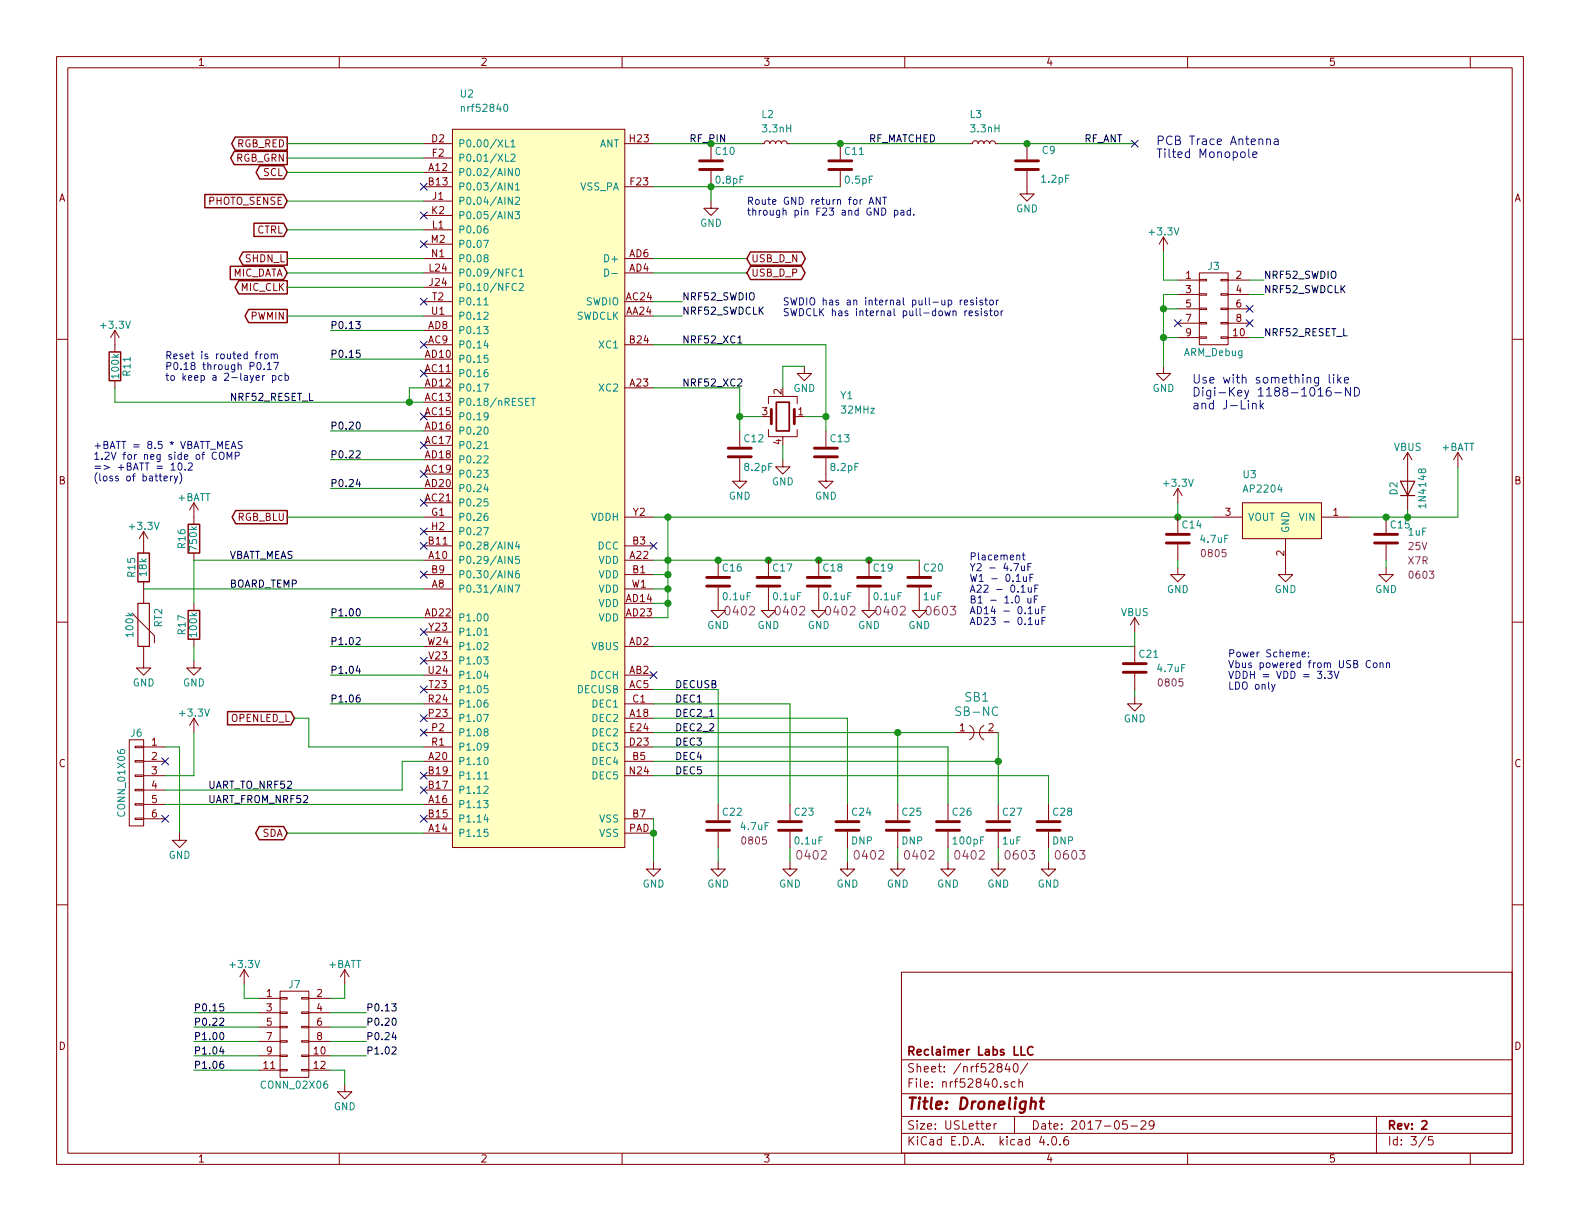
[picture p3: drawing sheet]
EESchema Schematic File Version 2
LIBS:dronelight-rescue
LIBS:Jason_Custom_Home
LIBS:power
LIBS:device
LIBS:transistors
LIBS:conn
LIBS:linear
LIBS:regul
LIBS:74xx
LIBS:cmos4000
LIBS:adc-dac
LIBS:memory
LIBS:xilinx
LIBS:microcontrollers
LIBS:dsp
LIBS:microchip
LIBS:analog_switches
LIBS:motorola
LIBS:texas
LIBS:intel
LIBS:audio
LIBS:interface
LIBS:digital-audio
LIBS:philips
LIBS:display
LIBS:cypress
LIBS:siliconi
LIBS:opto
LIBS:atmel
LIBS:contrib
LIBS:valves
LIBS:dronelight-cache
EELAYER 25 0
EELAYER END
$Descr USLetter 11000 8500
encoding utf-8
Sheet 3 5
Title "Dronelight"
Date "2017-05-29"
Rev "2"
Comp "Reclaimer Labs LLC"
Comment1 ""
Comment2 ""
Comment3 ""
Comment4 ""
$EndDescr
$Comp
L nrf52840 U2
U 1 1
P 3750 3400
F 0 "U2" H 3200 6150 50  0000 L CNN
F 1 "nrf52840" H 3200 6050 50  0000 L CNN
F 2 "Reclaimer_Labs:AQFN73" H 3450 5900 50  0001 C CNN
F 3 "" H 3450 5900 50  0001 C CNN
F 4 "Nordic" H 3750 3400 60  0001 C CNN "Manufacturer"
F 5 "NRF52840-QIAA-T" H 3750 3400 60  0001 C CNN "Manufacturer Part Number"
	1    3750 3400
	1    0    0    -1  
$EndComp
$Comp
L CONN_02X05 J3
U 1 1
P 8450 2150
F 0 "J3" H 8450 2450 50  0000 C CNN
F 1 "ARM_Debug" H 8450 1850 50  0000 C CNN
F 2 "Reclaimer_Labs:HEADER_SMT_02x05_1.27MM_POL" H 8450 950 50  0001 C CNN
F 3 "" H 8450 950 50  0001 C CNN
F 4 "CNC Tech" H 8450 2150 60  0001 C CNN "Manufacturer"
F 5 "3220-10-0300-00" H 8450 2150 60  0001 C CNN "Manufacturer Part Number"
	1    8450 2150
	1    0    0    -1  
$EndComp
$Comp
L GND #PWR014
U 1 1
P 8100 2550
F 0 "#PWR014" H 8100 2300 50  0001 C CNN
F 1 "GND" H 8100 2400 50  0000 C CNN
F 2 "" H 8100 2550 50  0001 C CNN
F 3 "" H 8100 2550 50  0001 C CNN
	1    8100 2550
	1    0    0    -1  
$EndComp
Wire Wire Line
	8100 2050 8100 2550
Wire Wire Line
	8100 2350 8200 2350
Wire Wire Line
	8200 2150 8100 2150
Connection ~ 8100 2350
Wire Wire Line
	8200 2050 8100 2050
Connection ~ 8100 2150
$Comp
L +3.3V #PWR015
U 1 1
P 8100 1750
F 0 "#PWR015" H 8100 1600 50  0001 C CNN
F 1 "+3.3V" H 8100 1890 50  0000 C CNN
F 2 "" H 8100 1750 50  0001 C CNN
F 3 "" H 8100 1750 50  0001 C CNN
	1    8100 1750
	1    0    0    -1  
$EndComp
Wire Wire Line
	8100 1750 8100 1950
Wire Wire Line
	8100 1950 8200 1950
Text Label 8800 2350 0    50   ~ 0
NRF52_RESET_L
Wire Wire Line
	8700 2350 8800 2350
NoConn ~ 8200 2250
Text Label 8800 1950 0    50   ~ 0
NRF52_SWDIO
Text Label 8800 2050 0    50   ~ 0
NRF52_SWDCLK
NoConn ~ 8700 2250
Wire Wire Line
	8800 2050 8700 2050
Wire Wire Line
	8700 1950 8800 1950
Text Notes 8300 2850 0    60   ~ 0
Use with something like\nDigi-Key 1188-1016-ND\nand J-Link
Text Label 4750 2100 0    50   ~ 0
NRF52_SWDIO
Text Label 4750 2200 0    50   ~ 0
NRF52_SWDCLK
Wire Wire Line
	4550 2100 4750 2100
Wire Wire Line
	4750 2200 4550 2200
Text Label 1600 2800 0    50   ~ 0
NRF52_RESET_L
Text Notes 5450 2200 0    50   ~ 0
SWDIO has an internal pull-up resistor\nSWDCLK has internal pull-down resistor
$Comp
L R R11
U 1 1
P 800 2550
F 0 "R11" V 880 2550 50  0000 C CNN
F 1 "100k" V 800 2550 50  0000 C CNN
F 2 "Resistors_SMD:R_0603" V 730 2550 50  0001 C CNN
F 3 "" H 800 2550 50  0000 C CNN
F 4 "MacroFab" V 800 2550 60  0001 C CNN "Manufacturer"
F 5 "MF-RES-0603-100K" V 800 2550 60  0001 C CNN "Manufacturer Part Number"
	1    800  2550
	1    0    0    -1  
$EndComp
$Comp
L +3.3V #PWR016
U 1 1
P 800 2400
F 0 "#PWR016" H 800 2250 50  0001 C CNN
F 1 "+3.3V" H 800 2540 50  0000 C CNN
F 2 "" H 800 2400 50  0000 C CNN
F 3 "" H 800 2400 50  0000 C CNN
	1    800  2400
	1    0    0    -1  
$EndComp
Wire Wire Line
	800  2700 800  2800
Wire Wire Line
	800  2800 2950 2800
$Comp
L Crystal_GND24 Y1
U 1 1
P 5450 2900
F 0 "Y1" H 5050 3050 50  0000 R CNN
F 1 "32MHz" H 5050 2950 50  0000 R CNN
F 2 "Reclaimer_Labs:Crystal_SMD_2016-4pin_2.0x1.6mm" H 5450 2900 50  0001 C CNN
F 3 "" H 5450 2900 50  0001 C CNN
F 4 "Murata" H 5450 2900 60  0001 C CNN "Manufacturer"
F 5 "XRCGB32M000F2P00R0" H 5450 2900 60  0001 C CNN "Manufacturer Part Number"
	1    5450 2900
	-1   0    0    -1  
$EndComp
$Comp
L GND #PWR017
U 1 1
P 5600 2550
F 0 "#PWR017" H 5600 2300 50  0001 C CNN
F 1 "GND" H 5600 2400 50  0000 C CNN
F 2 "" H 5600 2550 50  0001 C CNN
F 3 "" H 5600 2550 50  0001 C CNN
	1    5600 2550
	1    0    0    -1  
$EndComp
$Comp
L GND #PWR018
U 1 1
P 5450 3200
F 0 "#PWR018" H 5450 2950 50  0001 C CNN
F 1 "GND" H 5450 3050 50  0000 C CNN
F 2 "" H 5450 3200 50  0001 C CNN
F 3 "" H 5450 3200 50  0001 C CNN
	1    5450 3200
	1    0    0    -1  
$EndComp
Wire Wire Line
	5450 2700 5450 2550
Wire Wire Line
	5450 2550 5600 2550
Wire Wire Line
	5450 3100 5450 3200
$Comp
L C C12
U 1 1
P 5150 3150
F 0 "C12" H 5175 3250 50  0000 L CNN
F 1 "8.2pF" H 5175 3050 50  0000 L CNN
F 2 "Capacitors_SMD:C_0402" H 5188 3000 50  0001 C CNN
F 3 "" H 5150 3150 50  0001 C CNN
F 4 "MacroFab" H 5150 3150 60  0001 C CNN "Manufacturer"
F 5 "MF-CAP-0402-8.2pF" H 5150 3150 60  0001 C CNN "Manufacturer Part Number"
	1    5150 3150
	1    0    0    -1  
$EndComp
$Comp
L GND #PWR019
U 1 1
P 5150 3300
F 0 "#PWR019" H 5150 3050 50  0001 C CNN
F 1 "GND" H 5150 3150 50  0000 C CNN
F 2 "" H 5150 3300 50  0001 C CNN
F 3 "" H 5150 3300 50  0001 C CNN
	1    5150 3300
	1    0    0    -1  
$EndComp
$Comp
L GND #PWR020
U 1 1
P 5750 3300
F 0 "#PWR020" H 5750 3050 50  0001 C CNN
F 1 "GND" H 5750 3150 50  0000 C CNN
F 2 "" H 5750 3300 50  0001 C CNN
F 3 "" H 5750 3300 50  0001 C CNN
	1    5750 3300
	1    0    0    -1  
$EndComp
Wire Wire Line
	5150 2700 5150 3000
Wire Wire Line
	5150 2900 5300 2900
Wire Wire Line
	5600 2900 5750 2900
Wire Wire Line
	5750 2400 5750 3000
Wire Wire Line
	5750 2400 4550 2400
Connection ~ 5750 2900
Wire Wire Line
	5150 2700 4550 2700
Connection ~ 5150 2900
Text Label 4750 2400 0    50   ~ 0
NRF52_XC1
Text Label 4750 2700 0    50   ~ 0
NRF52_XC2
$Comp
L C C13
U 1 1
P 5750 3150
F 0 "C13" H 5775 3250 50  0000 L CNN
F 1 "8.2pF" H 5775 3050 50  0000 L CNN
F 2 "Capacitors_SMD:C_0402" H 5788 3000 50  0001 C CNN
F 3 "" H 5750 3150 50  0001 C CNN
F 4 "MacroFab" H 5750 3150 60  0001 C CNN "Manufacturer"
F 5 "MF-CAP-0402-8.2pF" H 5750 3150 60  0001 C CNN "Manufacturer Part Number"
	1    5750 3150
	1    0    0    -1  
$EndComp
Wire Wire Line
	4550 1800 5200 1800
Wire Wire Line
	4550 1900 5200 1900
Text GLabel 5200 1800 2    50   BiDi ~ 0
USB_D_N
Text GLabel 5200 1900 2    50   BiDi ~ 0
USB_D_P
$Comp
L VBUS #PWR021
U 1 1
P 9800 3250
F 0 "#PWR021" H 9800 3100 50  0001 C CNN
F 1 "VBUS" H 9800 3390 50  0000 C CNN
F 2 "" H 9800 3250 50  0000 C CNN
F 3 "" H 9800 3250 50  0000 C CNN
	1    9800 3250
	1    0    0    -1  
$EndComp
$Comp
L C C10
U 1 1
P 4950 1150
F 0 "C10" H 4975 1250 50  0000 L CNN
F 1 "0.8pF" H 4975 1050 50  0000 L CNN
F 2 "Capacitors_SMD:C_0402" H 4988 1000 50  0001 C CNN
F 3 "" H 4950 1150 50  0001 C CNN
F 4 "Murata" H 4950 1150 60  0001 C CNN "Manufacturer"
F 5 "GRM1555C2AR80BA01D" H 4950 1150 60  0001 C CNN "Manufacturer Part Number"
	1    4950 1150
	1    0    0    -1  
$EndComp
$Comp
L L_Small L2
U 1 1
P 5400 1000
F 0 "L2" V 5600 1100 50  0000 R CNN
F 1 "3.3nH" V 5500 1100 50  0000 R CNN
F 2 "Capacitors_SMD:C_0402" H 5400 1000 50  0001 C CNN
F 3 "" H 5400 1000 50  0001 C CNN
F 4 "TDK" V 5400 1000 60  0001 C CNN "Manufacturer"
F 5 "MLG1005S3N3BT000" V 5400 1000 60  0001 C CNN "Manufacturer Part Number"
	1    5400 1000
	0    -1   -1   0   
$EndComp
$Comp
L C C11
U 1 1
P 5850 1150
F 0 "C11" H 5875 1250 50  0000 L CNN
F 1 "0.5pF" H 5875 1050 50  0000 L CNN
F 2 "Capacitors_SMD:C_0402" H 5888 1000 50  0001 C CNN
F 3 "" H 5850 1150 50  0001 C CNN
F 4 "Murata" H 5850 1150 60  0001 C CNN "Manufacturer"
F 5 "GRM1555C1HR50BA01D" H 5850 1150 60  0001 C CNN "Manufacturer Part Number"
	1    5850 1150
	1    0    0    -1  
$EndComp
$Comp
L GND #PWR022
U 1 1
P 4950 1400
F 0 "#PWR022" H 4950 1150 50  0001 C CNN
F 1 "GND" H 4950 1250 50  0000 C CNN
F 2 "" H 4950 1400 50  0001 C CNN
F 3 "" H 4950 1400 50  0001 C CNN
	1    4950 1400
	1    0    0    -1  
$EndComp
Wire Wire Line
	4950 1400 4950 1300
Wire Wire Line
	4550 1300 5850 1300
Connection ~ 4950 1300
Wire Wire Line
	4550 1000 5300 1000
Connection ~ 4950 1000
Connection ~ 5850 1000
Text Label 7550 1000 0    50   ~ 0
RF_ANT
$Comp
L D D2
U 1 1
P 9800 3400
F 0 "D2" H 9800 3500 50  0000 C CNN
F 1 "1N4148" H 9800 3300 50  0000 C CNN
F 2 "Diodes_SMD:D_SOD-123" H 9800 3400 50  0001 C CNN
F 3 "" H 9800 3400 50  0001 C CNN
F 4 "MacroFab" H 9800 3400 60  0001 C CNN "Manufacturer"
F 5 "MF-DIO-SOD123-1N4148" H 9800 3400 60  0001 C CNN "Manufacturer Part Number"
	1    9800 3400
	0    -1   -1   0   
$EndComp
$Comp
L +BATT #PWR023
U 1 1
P 10150 3250
F 0 "#PWR023" H 10150 3100 50  0001 C CNN
F 1 "+BATT" H 10150 3390 50  0000 C CNN
F 2 "" H 10150 3250 50  0001 C CNN
F 3 "" H 10150 3250 50  0001 C CNN
	1    10150 3250
	1    0    0    -1  
$EndComp
$Comp
L +3.3V #PWR024
U 1 1
P 8200 3500
F 0 "#PWR024" H 8200 3350 50  0001 C CNN
F 1 "+3.3V" H 8200 3640 50  0000 C CNN
F 2 "" H 8200 3500 50  0001 C CNN
F 3 "" H 8200 3500 50  0001 C CNN
	1    8200 3500
	1    0    0    -1  
$EndComp
$Comp
L GND #PWR025
U 1 1
P 8950 3950
F 0 "#PWR025" H 8950 3700 50  0001 C CNN
F 1 "GND" H 8950 3800 50  0000 C CNN
F 2 "" H 8950 3950 50  0001 C CNN
F 3 "" H 8950 3950 50  0001 C CNN
	1    8950 3950
	1    0    0    -1  
$EndComp
$Comp
L C C15
U 1 1
P 9650 3750
F 0 "C15" H 9675 3850 50  0000 L CNN
F 1 "1uF" H 9800 3800 50  0000 L CNN
F 2 "Capacitors_SMD:C_0603" H 9688 3600 50  0001 C CNN
F 3 "" H 9650 3750 50  0000 C CNN
F 4 "MacroFab" H 9650 3750 60  0001 C CNN "Manufacturer"
F 5 "MF-CAP-0603-1uF" H 9650 3750 60  0001 C CNN "Manufacturer Part Number"
F 6 "25V" H 9800 3700 50  0000 L CNN "Voltage"
F 7 "0603" H 9800 3500 50  0000 L CNN "DisplayFootprint"
F 8 "X7R" H 9800 3600 50  0000 L CNN "TempCo"
	1    9650 3750
	1    0    0    -1  
$EndComp
$Comp
L GND #PWR026
U 1 1
P 9650 3950
F 0 "#PWR026" H 9650 3700 50  0001 C CNN
F 1 "GND" H 9650 3800 50  0000 C CNN
F 2 "" H 9650 3950 50  0000 C CNN
F 3 "" H 9650 3950 50  0000 C CNN
	1    9650 3950
	1    0    0    -1  
$EndComp
Wire Wire Line
	9650 3950 9650 3900
Wire Wire Line
	9400 3600 10150 3600
Wire Wire Line
	9800 3600 9800 3550
Connection ~ 9650 3600
Wire Wire Line
	10150 3600 10150 3250
Connection ~ 9800 3600
Text Notes 5200 1500 0    50   ~ 0
Route GND return for ANT \nthrough pin F23 and GND pad. 
$Comp
L GND #PWR027
U 1 1
P 8200 3950
F 0 "#PWR027" H 8200 3700 50  0001 C CNN
F 1 "GND" H 8200 3800 50  0000 C CNN
F 2 "" H 8200 3950 50  0001 C CNN
F 3 "" H 8200 3950 50  0001 C CNN
	1    8200 3950
	1    0    0    -1  
$EndComp
Wire Wire Line
	8200 3950 8200 3900
Wire Wire Line
	8200 3500 8200 3600
Wire Wire Line
	4550 3600 8450 3600
Connection ~ 8200 3600
$Comp
L GND #PWR028
U 1 1
P 4550 6000
F 0 "#PWR028" H 4550 5750 50  0001 C CNN
F 1 "GND" H 4550 5850 50  0000 C CNN
F 2 "" H 4550 6000 50  0001 C CNN
F 3 "" H 4550 6000 50  0001 C CNN
	1    4550 6000
	1    0    0    -1  
$EndComp
Wire Wire Line
	4550 5700 4550 6000
Connection ~ 4550 5800
$Comp
L AP2204 U3
U 1 1
P 8950 3650
F 0 "U3" H 9250 4000 50  0000 R CNN
F 1 "AP2204" H 9250 3900 50  0000 R CNN
F 2 "Reclaimer_Labs:SOT89-3" H 8900 4050 50  0001 C CNN
F 3 "" H 8900 4050 50  0001 C CNN
F 4 "Diodes Inc" H 8950 3650 60  0001 C CNN "Manufacturer"
F 5 "AP2204R-3.3TRG1" H 8950 3650 60  0001 C CNN "Manufacturer Part Number"
	1    8950 3650
	-1   0    0    -1  
$EndComp
$Comp
L VBUS #PWR029
U 1 1
P 7900 4400
F 0 "#PWR029" H 7900 4250 50  0001 C CNN
F 1 "VBUS" H 7900 4540 50  0000 C CNN
F 2 "" H 7900 4400 50  0000 C CNN
F 3 "" H 7900 4400 50  0000 C CNN
	1    7900 4400
	1    0    0    -1  
$EndComp
Wire Wire Line
	4550 4500 7900 4500
$Comp
L GND #PWR030
U 1 1
P 7900 4850
F 0 "#PWR030" H 7900 4600 50  0001 C CNN
F 1 "GND" H 7900 4700 50  0000 C CNN
F 2 "" H 7900 4850 50  0001 C CNN
F 3 "" H 7900 4850 50  0001 C CNN
	1    7900 4850
	1    0    0    -1  
$EndComp
Wire Wire Line
	7900 4850 7900 4800
NoConn ~ 4550 3800
$Comp
L C C16
U 1 1
P 5000 4050
F 0 "C16" H 5025 4150 50  0000 L CNN
F 1 "0.1uF" H 5025 3950 50  0000 L CNN
F 2 "Capacitors_SMD:C_0402" H 5038 3900 50  0001 C CNN
F 3 "" H 5000 4050 50  0001 C CNN
F 4 "MacroFab" H 5000 4050 60  0001 C CNN "Manufacturer"
F 5 "MF-CAP-0402-0.1uF" H 5000 4050 60  0001 C CNN "Manufacturer Part Number"
F 6 "0402" H 5150 3850 60  0000 C CNN "DisplayFootprint"
	1    5000 4050
	1    0    0    -1  
$EndComp
$Comp
L C C20
U 1 1
P 6400 4050
F 0 "C20" H 6425 4150 50  0000 L CNN
F 1 "1uF" H 6425 3950 50  0000 L CNN
F 2 "Capacitors_SMD:C_0603" H 6438 3900 50  0001 C CNN
F 3 "" H 6400 4050 50  0001 C CNN
F 4 "MacroFab" H 6400 4050 60  0001 C CNN "Manufacturer"
F 5 "MF-CAP-0603-1uF" H 6400 4050 60  0001 C CNN "Manufacturer Part Number"
F 6 "0603" H 6550 3850 60  0000 C CNN "DisplayFootprint"
	1    6400 4050
	1    0    0    -1  
$EndComp
Wire Wire Line
	4550 4300 4650 4300
Wire Wire Line
	4650 4300 4650 3600
Connection ~ 4650 3600
Wire Wire Line
	4550 4200 4650 4200
Connection ~ 4650 4200
Wire Wire Line
	4550 4100 4650 4100
Connection ~ 4650 4100
Wire Wire Line
	4550 4000 4650 4000
Connection ~ 4650 4000
Wire Wire Line
	4550 3900 6400 3900
Connection ~ 4650 3900
Connection ~ 5000 3900
Connection ~ 5350 3900
Connection ~ 5700 3900
Connection ~ 6050 3900
$Comp
L GND #PWR031
U 1 1
P 5000 4200
F 0 "#PWR031" H 5000 3950 50  0001 C CNN
F 1 "GND" H 5000 4050 50  0000 C CNN
F 2 "" H 5000 4200 50  0001 C CNN
F 3 "" H 5000 4200 50  0001 C CNN
	1    5000 4200
	1    0    0    -1  
$EndComp
$Comp
L GND #PWR032
U 1 1
P 5350 4200
F 0 "#PWR032" H 5350 3950 50  0001 C CNN
F 1 "GND" H 5350 4050 50  0000 C CNN
F 2 "" H 5350 4200 50  0001 C CNN
F 3 "" H 5350 4200 50  0001 C CNN
	1    5350 4200
	1    0    0    -1  
$EndComp
$Comp
L GND #PWR033
U 1 1
P 5700 4200
F 0 "#PWR033" H 5700 3950 50  0001 C CNN
F 1 "GND" H 5700 4050 50  0000 C CNN
F 2 "" H 5700 4200 50  0001 C CNN
F 3 "" H 5700 4200 50  0001 C CNN
	1    5700 4200
	1    0    0    -1  
$EndComp
$Comp
L GND #PWR034
U 1 1
P 6050 4200
F 0 "#PWR034" H 6050 3950 50  0001 C CNN
F 1 "GND" H 6050 4050 50  0000 C CNN
F 2 "" H 6050 4200 50  0001 C CNN
F 3 "" H 6050 4200 50  0001 C CNN
	1    6050 4200
	1    0    0    -1  
$EndComp
$Comp
L GND #PWR035
U 1 1
P 6400 4200
F 0 "#PWR035" H 6400 3950 50  0001 C CNN
F 1 "GND" H 6400 4050 50  0000 C CNN
F 2 "" H 6400 4200 50  0001 C CNN
F 3 "" H 6400 4200 50  0001 C CNN
	1    6400 4200
	1    0    0    -1  
$EndComp
Text Notes 6750 4350 0    50   ~ 0
Placement\nY2 - 4.7uF\nW1 - 0.1uF\nA22 - 0.1uF\nB1 - 1.0 uF\nAD14 - 0.1uF\nAD23 - 0.1uF
NoConn ~ 4550 4700
Wire Wire Line
	5000 4800 5000 5600
Wire Wire Line
	5000 4800 4550 4800
Text Label 4700 4800 0    50   ~ 0
DECUSB
$Comp
L GND #PWR036
U 1 1
P 5500 6000
F 0 "#PWR036" H 5500 5750 50  0001 C CNN
F 1 "GND" H 5500 5850 50  0000 C CNN
F 2 "" H 5500 6000 50  0001 C CNN
F 3 "" H 5500 6000 50  0001 C CNN
	1    5500 6000
	1    0    0    -1  
$EndComp
Wire Wire Line
	5500 5900 5500 6000
Wire Wire Line
	5500 4900 4550 4900
Wire Wire Line
	5500 4900 5500 5600
$Comp
L GND #PWR037
U 1 1
P 5000 6000
F 0 "#PWR037" H 5000 5750 50  0001 C CNN
F 1 "GND" H 5000 5850 50  0000 C CNN
F 2 "" H 5000 6000 50  0001 C CNN
F 3 "" H 5000 6000 50  0001 C CNN
	1    5000 6000
	1    0    0    -1  
$EndComp
Wire Wire Line
	5000 6000 5000 5900
Text Label 4700 4900 0    50   ~ 0
DEC1
$Comp
L GND #PWR038
U 1 1
P 5900 6000
F 0 "#PWR038" H 5900 5750 50  0001 C CNN
F 1 "GND" H 5900 5850 50  0000 C CNN
F 2 "" H 5900 6000 50  0001 C CNN
F 3 "" H 5900 6000 50  0001 C CNN
	1    5900 6000
	1    0    0    -1  
$EndComp
Wire Wire Line
	5900 6000 5900 5900
Wire Wire Line
	5900 5000 5900 5600
Wire Wire Line
	5900 5000 4550 5000
Text Label 4700 5000 0    50   ~ 0
DEC2_1
Text Label 4700 5100 0    50   ~ 0
DEC2_2
$Comp
L GND #PWR039
U 1 1
P 6250 6000
F 0 "#PWR039" H 6250 5750 50  0001 C CNN
F 1 "GND" H 6250 5850 50  0000 C CNN
F 2 "" H 6250 6000 50  0001 C CNN
F 3 "" H 6250 6000 50  0001 C CNN
	1    6250 6000
	1    0    0    -1  
$EndComp
Wire Wire Line
	6250 6000 6250 5900
Wire Wire Line
	6250 5100 6250 5600
Wire Wire Line
	4550 5100 6650 5100
Wire Wire Line
	6600 5200 6600 5600
Wire Wire Line
	6600 5200 4550 5200
Text Label 4700 5200 0    50   ~ 0
DEC3
$Comp
L GND #PWR040
U 1 1
P 6600 6000
F 0 "#PWR040" H 6600 5750 50  0001 C CNN
F 1 "GND" H 6600 5850 50  0000 C CNN
F 2 "" H 6600 6000 50  0001 C CNN
F 3 "" H 6600 6000 50  0001 C CNN
	1    6600 6000
	1    0    0    -1  
$EndComp
Wire Wire Line
	6600 6000 6600 5900
$Comp
L GND #PWR041
U 1 1
P 6950 6000
F 0 "#PWR041" H 6950 5750 50  0001 C CNN
F 1 "GND" H 6950 5850 50  0000 C CNN
F 2 "" H 6950 6000 50  0001 C CNN
F 3 "" H 6950 6000 50  0001 C CNN
	1    6950 6000
	1    0    0    -1  
$EndComp
Wire Wire Line
	6950 5900 6950 6000
Wire Wire Line
	6950 5300 4550 5300
Text Label 4700 5300 0    50   ~ 0
DEC4
$Comp
L GND #PWR042
U 1 1
P 7300 6000
F 0 "#PWR042" H 7300 5750 50  0001 C CNN
F 1 "GND" H 7300 5850 50  0000 C CNN
F 2 "" H 7300 6000 50  0001 C CNN
F 3 "" H 7300 6000 50  0001 C CNN
	1    7300 6000
	1    0    0    -1  
$EndComp
Wire Wire Line
	7300 6000 7300 5900
Wire Wire Line
	7300 5400 7300 5600
Wire Wire Line
	7300 5400 4550 5400
Text Label 4700 5400 0    50   ~ 0
DEC5
Text Notes 8550 4800 0    50   ~ 0
Power Scheme:\nVbus powered from USB Conn\nVDDH = VDD = 3.3V\nLDO only
Wire Wire Line
	7900 4500 7900 4400
$Comp
L C C17
U 1 1
P 5350 4050
F 0 "C17" H 5375 4150 50  0000 L CNN
F 1 "0.1uF" H 5375 3950 50  0000 L CNN
F 2 "Capacitors_SMD:C_0402" H 5388 3900 50  0001 C CNN
F 3 "" H 5350 4050 50  0001 C CNN
F 4 "MacroFab" H 5350 4050 60  0001 C CNN "Manufacturer"
F 5 "MF-CAP-0402-0.1uF" H 5350 4050 60  0001 C CNN "Manufacturer Part Number"
F 6 "0402" H 5500 3850 60  0000 C CNN "DisplayFootprint"
	1    5350 4050
	1    0    0    -1  
$EndComp
$Comp
L C C18
U 1 1
P 5700 4050
F 0 "C18" H 5725 4150 50  0000 L CNN
F 1 "0.1uF" H 5725 3950 50  0000 L CNN
F 2 "Capacitors_SMD:C_0402" H 5738 3900 50  0001 C CNN
F 3 "" H 5700 4050 50  0001 C CNN
F 4 "MacroFab" H 5700 4050 60  0001 C CNN "Manufacturer"
F 5 "MF-CAP-0402-0.1uF" H 5700 4050 60  0001 C CNN "Manufacturer Part Number"
F 6 "0402" H 5850 3850 60  0000 C CNN "DisplayFootprint"
	1    5700 4050
	1    0    0    -1  
$EndComp
$Comp
L C C19
U 1 1
P 6050 4050
F 0 "C19" H 6075 4150 50  0000 L CNN
F 1 "0.1uF" H 6075 3950 50  0000 L CNN
F 2 "Capacitors_SMD:C_0402" H 6088 3900 50  0001 C CNN
F 3 "" H 6050 4050 50  0001 C CNN
F 4 "MacroFab" H 6050 4050 60  0001 C CNN "Manufacturer"
F 5 "MF-CAP-0402-0.1uF" H 6050 4050 60  0001 C CNN "Manufacturer Part Number"
F 6 "0402" H 6200 3850 60  0000 C CNN "DisplayFootprint"
	1    6050 4050
	1    0    0    -1  
$EndComp
$Comp
L C C23
U 1 1
P 5500 5750
F 0 "C23" H 5525 5850 50  0000 L CNN
F 1 "0.1uF" H 5525 5650 50  0000 L CNN
F 2 "Capacitors_SMD:C_0402" H 5538 5600 50  0001 C CNN
F 3 "" H 5500 5750 50  0001 C CNN
F 4 "MacroFab" H 5500 5750 60  0001 C CNN "Manufacturer"
F 5 "MF-CAP-0402-0.1uF" H 5500 5750 60  0001 C CNN "Manufacturer Part Number"
F 6 "0402" H 5650 5550 60  0000 C CNN "DisplayFootprint"
	1    5500 5750
	1    0    0    -1  
$EndComp
$Comp
L C C26
U 1 1
P 6600 5750
F 0 "C26" H 6625 5850 50  0000 L CNN
F 1 "100pF" H 6625 5650 50  0000 L CNN
F 2 "Capacitors_SMD:C_0402" H 6638 5600 50  0001 C CNN
F 3 "" H 6600 5750 50  0001 C CNN
F 4 "Murata" H 6600 5750 60  0001 C CNN "Manufacturer"
F 5 "GRM1555C1H101JA01D" H 6600 5750 60  0001 C CNN "Manufacturer Part Number"
F 6 "0402" H 6750 5550 60  0000 C CNN "DisplayFootprint"
	1    6600 5750
	1    0    0    -1  
$EndComp
$Comp
L C C27
U 1 1
P 6950 5750
F 0 "C27" H 6975 5850 50  0000 L CNN
F 1 "1uF" H 6975 5650 50  0000 L CNN
F 2 "Capacitors_SMD:C_0603" H 6988 5600 50  0001 C CNN
F 3 "" H 6950 5750 50  0001 C CNN
F 4 "MacroFab" H 6950 5750 60  0001 C CNN "Manufacturer"
F 5 "MF-CAP-0603-1uF" H 6950 5750 60  0001 C CNN "Manufacturer Part Number"
F 6 "0603" H 7100 5550 60  0000 C CNN "DisplayFootprint"
	1    6950 5750
	1    0    0    -1  
$EndComp
$Comp
L C C24
U 1 1
P 5900 5750
F 0 "C24" H 5925 5850 50  0000 L CNN
F 1 "DNP" H 5925 5650 50  0000 L CNN
F 2 "Capacitors_SMD:C_0402" H 5938 5600 50  0001 C CNN
F 3 "" H 5900 5750 50  0001 C CNN
F 4 "MacroFab" H 5900 5750 60  0001 C CNN "Manufacturer"
F 5 "MF-CAP-0402-0.1uF" H 5900 5750 60  0001 C CNN "Manufacturer Part Number"
F 6 "0402" H 6050 5550 60  0000 C CNN "DisplayFootprint"
F 7 "DNP" H 5900 5750 60  0001 C CNN "DNP"
	1    5900 5750
	1    0    0    -1  
$EndComp
$Comp
L C C25
U 1 1
P 6250 5750
F 0 "C25" H 6275 5850 50  0000 L CNN
F 1 "DNP" H 6275 5650 50  0000 L CNN
F 2 "Capacitors_SMD:C_0402" H 6288 5600 50  0001 C CNN
F 3 "" H 6250 5750 50  0001 C CNN
F 4 "MacroFab" H 6250 5750 60  0001 C CNN "Manufacturer"
F 5 "MF-CAP-0402-0.1uF" H 6250 5750 60  0001 C CNN "Manufacturer Part Number"
F 6 "0402" H 6400 5550 60  0000 C CNN "DisplayFootprint"
F 7 "DNP" H 6250 5750 60  0001 C CNN "DNP"
	1    6250 5750
	1    0    0    -1  
$EndComp
$Comp
L L_Small L3
U 1 1
P 6850 1000
F 0 "L3" V 7050 1100 50  0000 R CNN
F 1 "3.3nH" V 6950 1100 50  0000 R CNN
F 2 "Capacitors_SMD:C_0402" H 6850 1000 50  0001 C CNN
F 3 "" H 6850 1000 50  0001 C CNN
F 4 "TDK" V 6850 1000 60  0001 C CNN "Manufacturer"
F 5 "MLG1005S3N3BT000" V 6850 1000 60  0001 C CNN "Manufacturer Part Number"
	1    6850 1000
	0    -1   -1   0   
$EndComp
$Comp
L C C9
U 1 1
P 7150 1150
F 0 "C9" H 6950 1050 50  0000 L CNN
F 1 "1.2pF" H 6850 1250 50  0000 L CNN
F 2 "Capacitors_SMD:C_0402" H 7188 1000 50  0001 C CNN
F 3 "" H 7150 1150 50  0001 C CNN
F 4 "Johanson" H 7150 1150 60  0001 C CNN "Manufacturer"
F 5 "500R07S1R2BV4T" H 7150 1150 60  0001 C CNN "Manufacturer Part Number"
	1    7150 1150
	-1   0    0    1   
$EndComp
$Comp
L GND #PWR043
U 1 1
P 7150 1300
F 0 "#PWR043" H 7150 1050 50  0001 C CNN
F 1 "GND" H 7150 1150 50  0000 C CNN
F 2 "" H 7150 1300 50  0001 C CNN
F 3 "" H 7150 1300 50  0001 C CNN
	1    7150 1300
	1    0    0    -1  
$EndComp
Text Label 6050 1000 0    50   ~ 0
RF_MATCHED
Text Label 4800 1000 0    50   ~ 0
RF_PIN
Wire Wire Line
	6950 1000 7900 1000
Connection ~ 7150 1000
Wire Wire Line
	5500 1000 6750 1000
Text GLabel 2050 5000 0    50   Input ~ 0
OPENLED_L
Text GLabel 2000 2200 0    50   Output ~ 0
PWMIN
Text GLabel 2000 1600 0    50   Input ~ 0
CTRL
Text GLabel 2000 1800 0    50   Output ~ 0
SHDN_L
Text GLabel 2000 1000 0    50   Output ~ 0
RGB_RED
Text GLabel 2000 1100 0    50   Output ~ 0
RGB_GRN
Text GLabel 2000 3600 0    50   Output ~ 0
RGB_BLU
$Comp
L CONN_01X06 J6
U 1 1
P 950 5450
F 0 "J6" H 950 5800 50  0000 C CNN
F 1 "CONN_01X06" V 1050 5450 50  0000 C CNN
F 2 "Socket_Strips:Socket_Strip_Straight_1x06_Pitch2.54mm" H 950 5450 50  0001 C CNN
F 3 "" H 950 5450 50  0001 C CNN
F 4 "MacroFab" H 950 5450 60  0001 C CNN "Manufacturer"
F 5 "MF-CON-2.54mm-01x06" H 950 5450 60  0001 C CNN "Manufacturer Part Number"
	1    950  5450
	-1   0    0    -1  
$EndComp
$Comp
L +3.3V #PWR044
U 1 1
P 1350 5100
F 0 "#PWR044" H 1350 4950 50  0001 C CNN
F 1 "+3.3V" H 1350 5240 50  0000 C CNN
F 2 "" H 1350 5100 50  0001 C CNN
F 3 "" H 1350 5100 50  0001 C CNN
	1    1350 5100
	1    0    0    -1  
$EndComp
$Comp
L GND #PWR045
U 1 1
P 1250 5800
F 0 "#PWR045" H 1250 5550 50  0001 C CNN
F 1 "GND" H 1250 5650 50  0000 C CNN
F 2 "" H 1250 5800 50  0001 C CNN
F 3 "" H 1250 5800 50  0001 C CNN
	1    1250 5800
	1    0    0    -1  
$EndComp
Wire Wire Line
	1250 5800 1250 5200
Wire Wire Line
	1250 5200 1150 5200
Wire Wire Line
	1150 5400 1350 5400
Wire Wire Line
	1350 5400 1350 5100
Text Label 1450 5600 0    50   ~ 0
UART_FROM_NRF52
Text Label 1450 5500 0    50   ~ 0
UART_TO_NRF52
NoConn ~ 2950 4000
NoConn ~ 2950 3800
NoConn ~ 2950 1300
NoConn ~ 2950 5700
NoConn ~ 2950 5500
NoConn ~ 2950 5400
NoConn ~ 2950 5000
NoConn ~ 2950 4800
NoConn ~ 2950 4600
NoConn ~ 2950 4400
NoConn ~ 2950 3300
NoConn ~ 2950 3100
NoConn ~ 2950 2900
Wire Wire Line
	2950 2700 2850 2700
Wire Wire Line
	2850 2700 2850 2800
Connection ~ 2850 2800
NoConn ~ 2950 2600
NoConn ~ 2950 2400
NoConn ~ 2950 2100
NoConn ~ 2950 5100
NoConn ~ 2950 1700
NoConn ~ 2950 1500
NoConn ~ 2950 3700
$Comp
L C C21
U 1 1
P 7900 4650
F 0 "C21" H 7925 4750 50  0000 L CNN
F 1 "4.7uF" H 8050 4650 50  0000 L CNN
F 2 "Capacitors_SMD:C_0805" H 7938 4500 50  0001 C CNN
F 3 "" H 7900 4650 50  0000 C CNN
F 4 "Samsung" H 7900 4650 60  0001 C CNN "Manufacturer"
F 5 "CL21A475KOFNNNE" H 7900 4650 60  0001 C CNN "Manufacturer Part Number"
F 6 "0805" H 8150 4550 50  0000 C CNN "DisplayFootprint"
	1    7900 4650
	1    0    0    -1  
$EndComp
$Comp
L C C14
U 1 1
P 8200 3750
F 0 "C14" H 8225 3850 50  0000 L CNN
F 1 "4.7uF" H 8350 3750 50  0000 L CNN
F 2 "Capacitors_SMD:C_0805" H 8238 3600 50  0001 C CNN
F 3 "" H 8200 3750 50  0000 C CNN
F 4 "Samsung" H 8200 3750 60  0001 C CNN "Manufacturer"
F 5 "CL21A475KOFNNNE" H 8200 3750 60  0001 C CNN "Manufacturer Part Number"
F 6 "0805" H 8450 3650 50  0000 C CNN "DisplayFootprint"
	1    8200 3750
	1    0    0    -1  
$EndComp
$Comp
L C C22
U 1 1
P 5000 5750
F 0 "C22" H 5025 5850 50  0000 L CNN
F 1 "4.7uF" H 5150 5750 50  0000 L CNN
F 2 "Capacitors_SMD:C_0805" H 5038 5600 50  0001 C CNN
F 3 "" H 5000 5750 50  0000 C CNN
F 4 "Samsung" H 5000 5750 60  0001 C CNN "Manufacturer"
F 5 "CL21A475KOFNNNE" H 5000 5750 60  0001 C CNN "Manufacturer Part Number"
F 6 "0805" H 5250 5650 50  0000 C CNN "DisplayFootprint"
	1    5000 5750
	1    0    0    -1  
$EndComp
Wire Wire Line
	1150 5500 2800 5500
Wire Wire Line
	1150 5600 2950 5600
Wire Wire Line
	2000 2200 2950 2200
Wire Wire Line
	2150 5200 2950 5200
Wire Wire Line
	2000 1800 2950 1800
Wire Wire Line
	2000 1600 2950 1600
Wire Wire Line
	2950 3600 2000 3600
Wire Wire Line
	2000 1100 2950 1100
Wire Wire Line
	2000 1000 2950 1000
$Comp
L PTC RT2
U 1 1
P 1000 4350
F 0 "RT2" V 1100 4400 50  0000 C CNN
F 1 "100k" V 900 4350 50  0000 C CNN
F 2 "Resistors_SMD:R_0603" H 1000 4350 60  0001 C CNN
F 3 "" H 1000 4350 60  0000 C CNN
F 4 "Murata" V 1000 4350 60  0001 C CNN "Manufacturer"
F 5 "NCP18WF104J03RB" V 1000 4350 60  0001 C CNN "Manufacturer Part Number"
F 6 "Digikey" V 1000 4350 60  0001 C CNN "Supplier 1"
F 7 "490-2430-1-ND" V 1000 4350 60  0001 C CNN "Supplier 1 Part Number"
	1    1000 4350
	1    0    0    -1  
$EndComp
$Comp
L R R15
U 1 1
P 1000 3950
F 0 "R15" V 1080 3950 50  0000 C CNN
F 1 "18k" V 1000 3950 50  0000 C CNN
F 2 "Resistors_SMD:R_0603" V 930 3950 50  0001 C CNN
F 3 "" H 1000 3950 50  0000 C CNN
F 4 "MacroFab" V 1000 3950 60  0001 C CNN "Manufacturer"
F 5 "MF-RES-0603-18K" V 1000 3950 60  0001 C CNN "Manufacturer Part Number"
	1    1000 3950
	-1   0    0    1   
$EndComp
Wire Wire Line
	1000 4100 2950 4100
$Comp
L +3.3V #PWR046
U 1 1
P 1000 3800
F 0 "#PWR046" H 1000 3650 50  0001 C CNN
F 1 "+3.3V" H 1000 3940 50  0000 C CNN
F 2 "" H 1000 3800 50  0001 C CNN
F 3 "" H 1000 3800 50  0001 C CNN
	1    1000 3800
	1    0    0    -1  
$EndComp
$Comp
L GND #PWR047
U 1 1
P 1000 4600
F 0 "#PWR047" H 1000 4350 50  0001 C CNN
F 1 "GND" H 1000 4450 50  0000 C CNN
F 2 "" H 1000 4600 50  0001 C CNN
F 3 "" H 1000 4600 50  0001 C CNN
	1    1000 4600
	1    0    0    -1  
$EndComp
Text Label 1600 4100 0    50   ~ 0
BOARD_TEMP
NoConn ~ 8700 2150
$Comp
L R R16
U 1 1
P 1350 3750
F 0 "R16" V 1430 3750 50  0000 C CNN
F 1 "750k" V 1350 3750 50  0000 C CNN
F 2 "Resistors_SMD:R_0603" V 1280 3750 50  0001 C CNN
F 3 "" H 1350 3750 50  0000 C CNN
F 4 "MacroFab" V 1350 3750 60  0001 C CNN "Manufacturer"
F 5 "MF-RES-0603-750K" V 1350 3750 60  0001 C CNN "Manufacturer Part Number"
	1    1350 3750
	-1   0    0    1   
$EndComp
$Comp
L R R17
U 1 1
P 1350 4350
F 0 "R17" V 1430 4350 50  0000 C CNN
F 1 "100k" V 1350 4350 50  0000 C CNN
F 2 "Resistors_SMD:R_0603" V 1280 4350 50  0001 C CNN
F 3 "" H 1350 4350 50  0000 C CNN
F 4 "MacroFab" V 1350 4350 60  0001 C CNN "Manufacturer"
F 5 "MF-RES-0603-100K" V 1350 4350 60  0001 C CNN "Manufacturer Part Number"
	1    1350 4350
	-1   0    0    1   
$EndComp
$Comp
L GND #PWR048
U 1 1
P 1350 4600
F 0 "#PWR048" H 1350 4350 50  0001 C CNN
F 1 "GND" H 1350 4450 50  0000 C CNN
F 2 "" H 1350 4600 50  0001 C CNN
F 3 "" H 1350 4600 50  0001 C CNN
	1    1350 4600
	1    0    0    -1  
$EndComp
Wire Wire Line
	1350 4600 1350 4500
Wire Wire Line
	1350 3900 1350 4200
Wire Wire Line
	1350 3900 2950 3900
$Comp
L +BATT #PWR049
U 1 1
P 1350 3600
F 0 "#PWR049" H 1350 3450 50  0001 C CNN
F 1 "+BATT" H 1350 3740 50  0000 C CNN
F 2 "" H 1350 3600 50  0001 C CNN
F 3 "" H 1350 3600 50  0001 C CNN
	1    1350 3600
	1    0    0    -1  
$EndComp
Text Label 1600 3900 0    50   ~ 0
VBATT_MEAS
$Comp
L CONN_02X06 J7
U 1 1
P 2050 7200
F 0 "J7" H 2050 7550 50  0000 C CNN
F 1 "CONN_02X06" H 2050 6850 50  0000 C CNN
F 2 "Socket_Strips:Socket_Strip_Straight_2x06_Pitch2.54mm" H 2050 6000 50  0001 C CNN
F 3 "" H 2050 6000 50  0001 C CNN
F 4 "DNP" H 2050 7200 60  0001 C CNN "DNP"
	1    2050 7200
	1    0    0    -1  
$EndComp
$Comp
L +BATT #PWR050
U 1 1
P 2400 6850
F 0 "#PWR050" H 2400 6700 50  0001 C CNN
F 1 "+BATT" H 2400 6990 50  0000 C CNN
F 2 "" H 2400 6850 50  0001 C CNN
F 3 "" H 2400 6850 50  0001 C CNN
	1    2400 6850
	1    0    0    -1  
$EndComp
$Comp
L +3.3V #PWR051
U 1 1
P 1700 6850
F 0 "#PWR051" H 1700 6700 50  0001 C CNN
F 1 "+3.3V" H 1700 6990 50  0000 C CNN
F 2 "" H 1700 6850 50  0001 C CNN
F 3 "" H 1700 6850 50  0001 C CNN
	1    1700 6850
	1    0    0    -1  
$EndComp
$Comp
L GND #PWR052
U 1 1
P 2400 7550
F 0 "#PWR052" H 2400 7300 50  0001 C CNN
F 1 "GND" H 2400 7400 50  0000 C CNN
F 2 "" H 2400 7550 50  0001 C CNN
F 3 "" H 2400 7550 50  0001 C CNN
	1    2400 7550
	1    0    0    -1  
$EndComp
Wire Wire Line
	2400 7550 2400 7450
Wire Wire Line
	2400 7450 2300 7450
Wire Wire Line
	2300 6950 2400 6950
Wire Wire Line
	2400 6950 2400 6850
Wire Wire Line
	1700 6850 1700 6950
Wire Wire Line
	1700 6950 1800 6950
Text Label 2300 2300 0    50   ~ 0
P0.13
Wire Wire Line
	2300 2300 2950 2300
Text Label 2550 7050 0    50   ~ 0
P0.13
Text Label 2300 2500 0    50   ~ 0
P0.15
Wire Wire Line
	2300 2500 2950 2500
Text Label 1350 7050 0    50   ~ 0
P0.15
Wire Wire Line
	1350 7050 1800 7050
Wire Wire Line
	2300 7050 2550 7050
Text Label 2300 3000 0    50   ~ 0
P0.20
Wire Wire Line
	2300 3000 2950 3000
Text Label 2550 7150 0    50   ~ 0
P0.20
Wire Wire Line
	2550 7150 2300 7150
Text Label 2300 3200 0    50   ~ 0
P0.22
Wire Wire Line
	2300 3200 2950 3200
Text Label 1350 7150 0    50   ~ 0
P0.22
Wire Wire Line
	1350 7150 1800 7150
Text Label 2300 3400 0    50   ~ 0
P0.24
Wire Wire Line
	2300 3400 2950 3400
Text Label 2550 7250 0    50   ~ 0
P0.24
Wire Wire Line
	2550 7250 2300 7250
Text Label 2300 4300 0    50   ~ 0
P1.00
Wire Wire Line
	2300 4300 2950 4300
Text Label 1350 7250 0    50   ~ 0
P1.00
Wire Wire Line
	1350 7250 1800 7250
Text Label 2300 4500 0    50   ~ 0
P1.02
Wire Wire Line
	2300 4500 2950 4500
Text Label 2550 7350 0    50   ~ 0
P1.02
Wire Wire Line
	2550 7350 2300 7350
Text Label 2300 4700 0    50   ~ 0
P1.04
Wire Wire Line
	2300 4700 2950 4700
Text Label 1350 7350 0    50   ~ 0
P1.04
Wire Wire Line
	1350 7350 1800 7350
Wire Wire Line
	2050 5000 2150 5000
Wire Wire Line
	2150 5000 2150 5200
Text Label 2300 4900 0    50   ~ 0
P1.06
Wire Wire Line
	2300 4900 2950 4900
Text Label 1350 7450 0    50   ~ 0
P1.06
Wire Wire Line
	1350 7450 1800 7450
NoConn ~ 2950 3500
Text Notes 650  3350 0    50   ~ 0
+BATT = 8.5 * VBATT_MEAS\n1.2V for neg side of COMP\n=> +BATT = 10.2\n(loss of battery)
Text GLabel 2000 1400 0    50   Input ~ 0
PHOTO_SENSE
Wire Wire Line
	2000 1400 2950 1400
Text GLabel 2000 1200 0    50   BiDi ~ 0
SCL
Text GLabel 2000 5800 0    50   BiDi ~ 0
SDA
Text GLabel 2000 2000 0    50   Output ~ 0
MIC_CLK
Text GLabel 2000 1900 0    50   Input ~ 0
MIC_DATA
$Comp
L C C28
U 1 1
P 7300 5750
F 0 "C28" H 7325 5850 50  0000 L CNN
F 1 "DNP" H 7325 5650 50  0000 L CNN
F 2 "Capacitors_SMD:C_0603" H 7338 5600 50  0001 C CNN
F 3 "" H 7300 5750 50  0001 C CNN
F 4 "MacroFab" H 7300 5750 60  0001 C CNN "Manufacturer"
F 5 "MF-CAP-0603-1uF" H 7300 5750 60  0001 C CNN "Manufacturer Part Number"
F 6 "0603" H 7450 5550 60  0000 C CNN "DisplayFootprint"
F 7 "DNP" H 7300 5750 60  0001 C CNN "DNP"
	1    7300 5750
	1    0    0    -1  
$EndComp
Wire Wire Line
	2000 1900 2950 1900
Wire Wire Line
	2950 2000 2000 2000
NoConn ~ 1150 5700
NoConn ~ 1150 5300
Wire Wire Line
	2800 5500 2800 5300
Wire Wire Line
	2800 5300 2950 5300
Wire Wire Line
	2000 1200 2950 1200
Wire Wire Line
	2000 5800 2950 5800
Text Notes 1150 2650 0    50   ~ 0
Reset is routed from \nP0.18 through P0.17 \nto keep a 2-layer pcb
$Comp
L SB-NC SB1
U 1 1
P 6800 5100
F 0 "SB1" H 6800 5350 60  0000 C CNN
F 1 "SB-NC" H 6800 5250 60  0000 C CNN
F 2 "Reclaimer_Labs:SB-NC" H 6800 5100 60  0001 C CNN
F 3 "" H 6800 5100 60  0001 C CNN
	1    6800 5100
	1    0    0    -1  
$EndComp
Connection ~ 6250 5100
Connection ~ 6950 5300
Wire Wire Line
	6950 5100 6950 5600
NoConn ~ 7900 1000
Text Notes 8050 1100 0    60   ~ 0
PCB Trace Antenna\nTilted Monopole
$EndSCHEMATC
